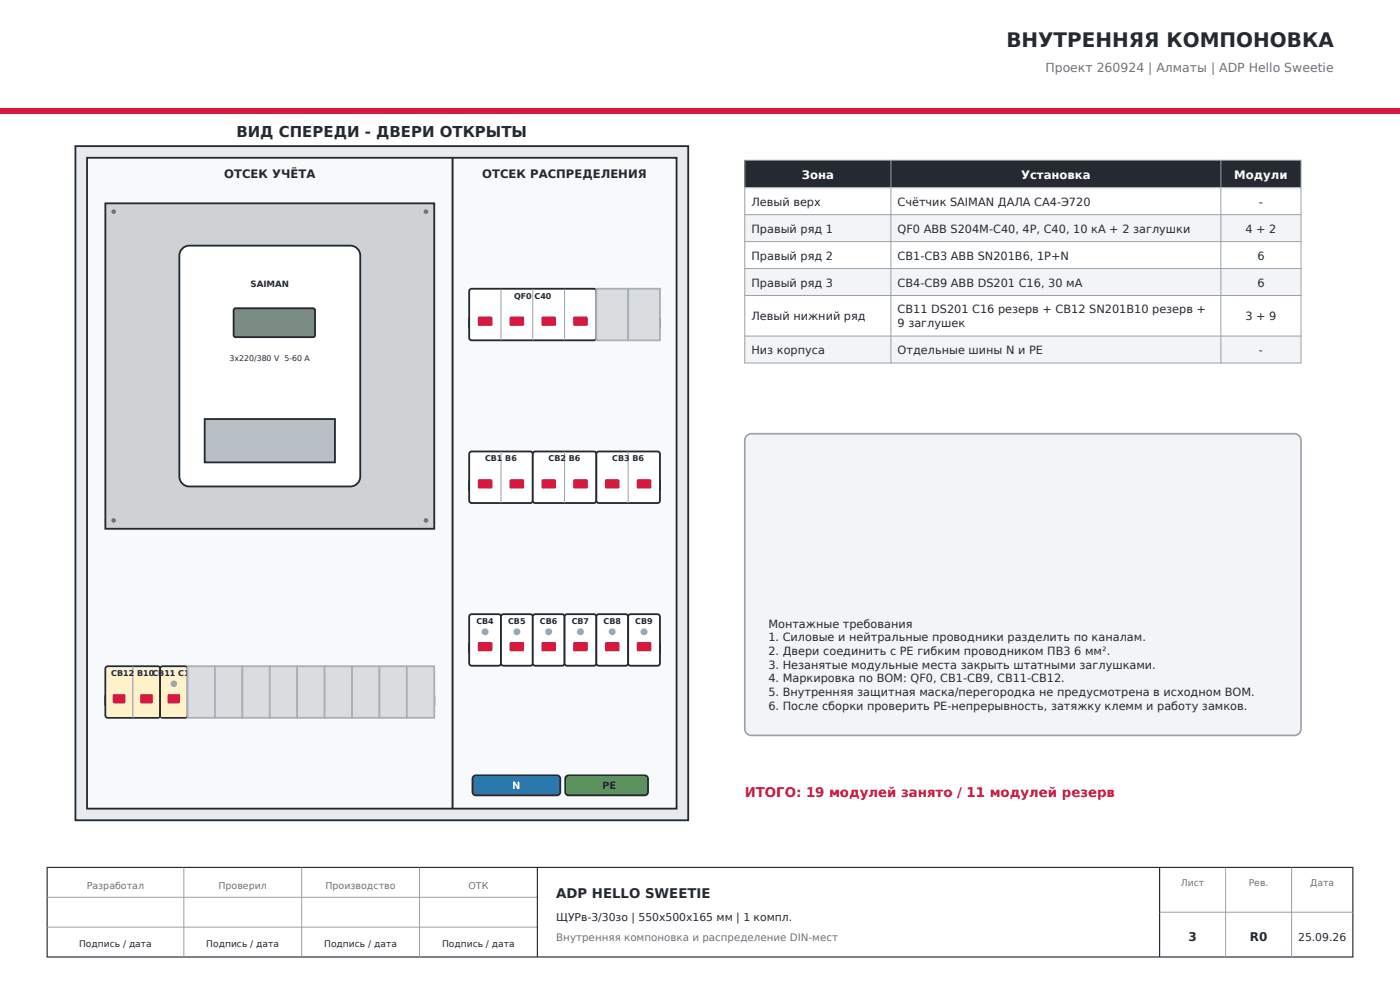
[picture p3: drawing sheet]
<svg xmlns="http://www.w3.org/2000/svg" width="297mm" height="210mm" viewBox="0 0 297 210" stroke-linecap="round" stroke-linejoin="round" font-family="sans-serif">
<path d="M0 23h297v1.2h-297z" fill-rule="evenodd" fill="#d7193f"/>
<path d="M16 31h130v143h-130z" fill-rule="evenodd" fill="#e8ebed" stroke="#252a31" stroke-width=".39"/>
<path d="M18.5 33.5h125v138h-125z" fill-rule="evenodd" fill="#f8f9fa" stroke="#252a31" stroke-width=".39"/>
<path d="M96 33.5v138" fill="none" stroke="#252a31" stroke-width=".42"/>
<path d="M22.3 43.1h69.8v69.1h-69.8z" fill-rule="evenodd" fill="#ced2d5" stroke="#252a31" stroke-width=".39"/>
<g fill="#6d747c">
<circle cx="24.1" cy="110.4" r=".49"/>
<circle cx="90.4" cy="110.4" r=".49"/>
<circle cx="24.1" cy="44.9" r=".49"/>
<circle cx="90.4" cy="44.9" r=".49"/>
</g>
<path d="M38.7 52.7l.9-.5 .6-.1h34.1a2.12 2.12 0 0 1 2.1 2.1v46.9a2.12 2.12 0 0 1-2.1 2.1h-34.1a2.12 2.12 0 0 1-2.2-2.1v-46.9l.1-.5z" fill-rule="evenodd" fill="#fff" stroke="#252a31" stroke-width=".39"/>
<path d="M49.8 65.4h16.8l.2 .4v5.5l-.4 .2h-16.6l-.2-.4v-5.3z" fill-rule="evenodd" fill="#7b8c83" stroke="#252a31" stroke-width=".39"/>
<g fill="#b9c0c5" stroke="#252a31" stroke-width=".39">
<path d="M43.4 88.9h27.7v9.2h-27.7z" fill-rule="evenodd"/>
<path d="M22.3 147.7h69.8v1.7h-69.8z" fill-rule="evenodd"/>
</g>
<path d="M22.4 141.6l.5-.3 10.8 .1 .3 .5-.1 10.1-.4 .3-10.9-.1-.3-.5z" fill-rule="evenodd" fill="#fff" stroke="#252a31" stroke-width=".39"/>
<path d="M22.7 141.7h10.9v10.2h-10.9z" fill-rule="evenodd" fill="#fff2c8"/>
<path d="M24 147.4l.2-.2 2.3 .1 .1 .2v1.6l-.3 .1h-2.2l-.2-.3z" fill-rule="evenodd" fill="#d7193f"/>
<path d="M28.2 141.3v11" fill="none" stroke="#9aa1a8" stroke-width=".21"/>
<path d="M29.8 147.4l.2-.2 2.3 .1 .1 .2v1.6l-.3 .1h-2.2l-.2-.3z" fill-rule="evenodd" fill="#d7193f"/>
<path d="M34.1 141.6l.4-.3h4.8l.4 .3 .1 10.1-.3 .5-5 .1-.4-.3z" fill-rule="evenodd" fill="#fff" stroke="#252a31" stroke-width=".39"/>
<path d="M34.3 141.7h5.1v10.2h-5.1z" fill-rule="evenodd" fill="#fff2c8"/>
<path d="M35.7 147.3h2.4l.1 .2v1.6l-.3 .1h-2.2l-.2-.3v-1.4z" fill-rule="evenodd" fill="#d7193f"/>
<circle cx="36.9" cy="145" r=".7" fill="#73b8d8"/>
<g fill="#d9dde0" stroke="#aab0b5" stroke-width=".39">
<path d="M39.8 141.3h5.8v11h-5.8z" fill-rule="evenodd"/>
<path d="M45.6 141.3h5.8v11h-5.8z" fill-rule="evenodd"/>
<path d="M51.4 141.3h5.8v11h-5.8z" fill-rule="evenodd"/>
<path d="M57.2 141.3h5.9v11h-5.9z" fill-rule="evenodd"/>
<path d="M63.1 141.3h5.8v11h-5.8z" fill-rule="evenodd"/>
<path d="M68.9 141.3h5.8v11h-5.8z" fill-rule="evenodd"/>
<path d="M74.7 141.3h5.8v11h-5.8z" fill-rule="evenodd"/>
<path d="M80.5 141.3h5.8v11h-5.8z" fill-rule="evenodd"/>
<path d="M86.3 141.3h5.8v11h-5.8z" fill-rule="evenodd"/>
</g>
<g fill="#b9c0c5" stroke="#252a31" stroke-width=".39">
<path d="M99.5 67.6h40.5v1.8h-40.5z" fill-rule="evenodd"/>
<path d="M99.5 102.1h40.5v1.8h-40.5z" fill-rule="evenodd"/>
<path d="M99.5 136.6h40.5v1.8h-40.5z" fill-rule="evenodd"/>
</g>
<path d="M99.6 61.5l.5-.2h26.2l.2 .5-.1 10.1-.4 .3-26.2-.1-.3-.4z" fill-rule="evenodd" fill="#fff" stroke="#252a31" stroke-width=".39"/>
<path d="M101.4 67.3l.2-.1h2.7l.2 .2-.1 1.6-.2 .1h-2.7l-.1-.3z" fill-rule="evenodd" fill="#d7193f"/>
<path d="M106.3 61.3v10.9" fill="none" stroke="#9aa1a8" stroke-width=".21"/>
<path d="M108.1 67.3l.3-.1h2.7l.1 .2v1.6l-.3 .1h-2.7l-.1-.3z" fill-rule="evenodd" fill="#d7193f"/>
<path d="M113 61.3v10.9" fill="none" stroke="#9aa1a8" stroke-width=".21"/>
<path d="M114.9 67.3l.2-.1h2.7l.1 .2v1.6l-.2 .1h-2.7l-.2-.3z" fill-rule="evenodd" fill="#d7193f"/>
<path d="M119.8 61.3v10.9" fill="none" stroke="#9aa1a8" stroke-width=".21"/>
<path d="M121.6 67.3l.3-.1h2.7l.1 .2v1.6l-.3 .1h-2.7l-.1-.3z" fill-rule="evenodd" fill="#d7193f"/>
<g fill="#d9dde0" stroke="#aab0b5" stroke-width=".39">
<path d="M126.5 61.3h6.8v10.9h-6.8z" fill-rule="evenodd"/>
<path d="M133.3 61.3h6.7v10.9h-6.7z" fill-rule="evenodd"/>
</g>
<path d="M99.6 96l.5-.2h12.7l.2 .5v10.1l-.5 .3-12.7-.1-.3-.4z" fill-rule="evenodd" fill="#fff" stroke="#252a31" stroke-width=".39"/>
<path d="M101.5 101.7h2.8l.2 .3-.1 1.5-.2 .1h-2.7l-.1-.2v-1.4z" fill-rule="evenodd" fill="#d7193f"/>
<path d="M106.3 95.8v10.9" fill="none" stroke="#9aa1a8" stroke-width=".21"/>
<path d="M108.2 101.7h2.9l.1 .3v1.5l-.3 .1h-2.7l-.1-.2v-1.4z" fill-rule="evenodd" fill="#d7193f"/>
<path d="M113.3 95.8h13l.2 .5-.1 10.1-.4 .3-12.7-.1-.3-.4v-9.9z" fill-rule="evenodd" fill="#fff" stroke="#252a31" stroke-width=".39"/>
<path d="M115 101.7h2.8l.1 .3v1.5l-.2 .1h-2.7l-.2-.2v-1.4z" fill-rule="evenodd" fill="#d7193f"/>
<path d="M119.8 95.8v10.9" fill="none" stroke="#9aa1a8" stroke-width=".21"/>
<path d="M121.6 101.8l.3-.1h2.7l.1 .3v1.5l-.3 .1h-2.7l-.1-.2z" fill-rule="evenodd" fill="#d7193f"/>
<path d="M126.6 96l.4-.2h12.7l.3 .5-.1 10.1-.4 .3-12.7-.1-.3-.4z" fill-rule="evenodd" fill="#fff" stroke="#252a31" stroke-width=".39"/>
<path d="M128.4 101.8l.2-.1h2.7l.1 .3v1.5l-.2 .1h-2.7l-.2-.2z" fill-rule="evenodd" fill="#d7193f"/>
<path d="M133.3 95.8v10.9" fill="none" stroke="#9aa1a8" stroke-width=".21"/>
<path d="M135.1 101.8l.3-.1h2.6l.2 .3-.1 1.5-.2 .1h-2.7l-.1-.2z" fill-rule="evenodd" fill="#d7193f"/>
<path d="M99.6 130.5l.5-.2h5.7l.4 .2 .1 10.2-.3 .4-5.9 .1-.5-.2z" fill-rule="evenodd" fill="#fff" stroke="#252a31" stroke-width=".39"/>
<path d="M101.5 136.2h2.8l.2 .3-.1 1.5-.2 .2-2.7-.1-.1-.2v-1.4z" fill-rule="evenodd" fill="#d7193f"/>
<circle cx="102.9" cy="134" r=".74" fill="#73b8d8"/>
<path d="M106.5 130.4l6-.1 .5 .2v10.2l-.2 .4-6 .1-.4-.2-.1-10.2z" fill-rule="evenodd" fill="#fff" stroke="#252a31" stroke-width=".39"/>
<path d="M108.2 136.2h2.9l.1 .3v1.5l-.3 .2-2.7-.1-.1-.2v-1.4z" fill-rule="evenodd" fill="#d7193f"/>
<circle cx="109.7" cy="134" r=".74" fill="#73b8d8"/>
<path d="M113.3 130.4l5.9-.1 .5 .2 .1 10.2-.3 .4-5.9 .1-.5-.2-.1-10.2z" fill-rule="evenodd" fill="#fff" stroke="#252a31" stroke-width=".39"/>
<path d="M115 136.2h2.8l.1 .3v1.5l-.2 .2-2.7-.1-.2-.2v-1.4z" fill-rule="evenodd" fill="#d7193f"/>
<circle cx="116.4" cy="134" r=".74" fill="#73b8d8"/>
<path d="M119.8 130.5l.5-.2h5.7l.4 .2 .1 10.2-.2 .4-6 .1-.5-.2z" fill-rule="evenodd" fill="#fff" stroke="#252a31" stroke-width=".39"/>
<path d="M121.6 136.3l.3-.1h2.7l.1 .3v1.5l-.3 .2-2.7-.1-.1-.2z" fill-rule="evenodd" fill="#d7193f"/>
<circle cx="123.1" cy="134" r=".74" fill="#73b8d8"/>
<path d="M126.6 130.5l.4-.2h5.7l.5 .2 .1 10.2-.3 .4-6 .1-.4-.2z" fill-rule="evenodd" fill="#fff" stroke="#252a31" stroke-width=".39"/>
<path d="M128.5 136.2h2.8l.1 .3v1.5l-.2 .2-2.7-.1-.2-.2v-1.4z" fill-rule="evenodd" fill="#d7193f"/>
<circle cx="129.9" cy="134" r=".74" fill="#73b8d8"/>
<path d="M133.3 130.5l.5-.2h5.7l.4 .2 .1 10.2-.3 .4-5.9 .1-.5-.2z" fill-rule="evenodd" fill="#fff" stroke="#252a31" stroke-width=".39"/>
<path d="M135.2 136.2h2.8l.2 .3-.1 1.5-.2 .2-2.7-.1-.1-.2v-1.4z" fill-rule="evenodd" fill="#d7193f"/>
<circle cx="136.6" cy="134" r=".74" fill="#73b8d8"/>
<path d="M100.4 164.7l.5-.2h17.3a.71 .71 0 0 1 .7 .7v2.8a.71 .71 0 0 1-.7 .7h-17.3a.71 .71 0 0 1-.7-.7v-2.8z" fill-rule="evenodd" fill="#2878b5" stroke="#252a31" stroke-width=".39"/>
<path d="M120.1 164.7l.5-.2h16.2a.71 .71 0 0 1 .7 .7v2.8a.71 .71 0 0 1-.7 .7h-16.2a.71 .71 0 0 1-.7-.7v-2.8z" fill-rule="evenodd" fill="#68a33a" stroke="#252a31" stroke-width=".39"/>
<path d="M158 34h118v5.8h-118z" fill-rule="evenodd" fill="#252a31"/>
<g fill="#fff">
<path d="M158 39.8h118v37.2h-118z" fill-rule="evenodd"/>
<path d="M158 39.8h118v5.7h-118z" fill-rule="evenodd"/>
</g>
<path d="M158 45.5h118v5.8h-118z" fill-rule="evenodd" fill="#f2f4f6"/>
<path d="M158 51.3h118v5.7h-118z" fill-rule="evenodd" fill="#fff"/>
<path d="M158 57h118v5.7h-118z" fill-rule="evenodd" fill="#f2f4f6"/>
<path d="M158 62.7h118v8.6h-118z" fill-rule="evenodd" fill="#fff"/>
<path d="M158 71.3h118v5.7h-118z" fill-rule="evenodd" fill="#f2f4f6"/>
<path d="M158 34h118v43h-118zM158 39.8h118M189 34v43M259 34v43M158 45.5h118M158 51.3h118M158 57h118M158 62.7h118M158 71.3h118" fill="none" stroke="#9aa1a8" stroke-width=".21"/>
<path d="M158.3 92.6l.7-.5 .4-.1h115.2a1.41 1.41 0 0 1 1.4 1.4v61.2a1.41 1.41 0 0 1-1.4 1.4h-115.2a1.41 1.41 0 0 1-1.4-1.4v-61.2z" fill-rule="evenodd" fill="#f2f4f6" stroke="#9aa1a8" stroke-width=".35"/>
<path d="M10 184h277v19h-277zM114 184v19M246 184v19" fill="none" stroke="#252a31" stroke-width=".25"/>
<path d="M10 196.7h104M10 190.3h104M39 184v19M64 184v19M89 184v19M246 193.5h41M260 184v19M274 184v19" fill="none" stroke="#9aa1a8" stroke-width=".21"/>
<text font-size="4.2" fill="#252a31" x="213.5" y="10">ВНУТРЕННЯЯ КОМПОНОВКА</text>
<text font-size="3.2" fill="#252a31" x="50.1" y="29">ВИД СПЕРЕДИ - ДВЕРИ ОТКРЫТЫ</text>
<text font-size="2.8" fill="#d7193f" x="158" y="169">ИТОГО: 19 модулей занято / 11 модулей резерв</text>
<text font-size="2.8" fill="#252a31" x="118" y="190.5">ADP HELLO SWEETIE</text>
<text font-size="2.6" fill="#6d747c" x="221.8" y="15.2">Проект 260924 | Алматы | ADP Hello Sweetie</text>
<g font-size="2.5" fill="#252a31">
<text x="47.6" y="37.7">ОТСЕК УЧЁТА</text>
<text x="102.3" y="37.7">ОТСЕК РАСПРЕДЕЛЕНИЯ</text>
<text x="252.1" y="199.7">3</text>
<text x="265.1" y="199.7">R0</text>
</g>
<g font-size="2.5" fill="#fff">
<text x="170.1" y="37.9">Зона</text>
<text x="216.6" y="37.9">Установка</text>
<text x="261.9" y="37.9">Модули</text>
</g>
<g font-size="2.4" fill="#252a31">
<text x="159.4" y="43.6">Левый верх</text>
<text x="190.4" y="43.6">Счётчик SAIMAN ДАЛА СА4-Э720</text>
<text x="267.1" y="43.6">-</text>
<text x="159.4" y="49.3">Правый ряд 1</text>
<text x="190.4" y="49.3">QF0 ABB S204M-C40, 4P, C40, 10 кА + 2 заглушки</text>
<text x="264.2" y="49.3">4 + 2</text>
<text x="159.4" y="55.1">Правый ряд 2</text>
<text x="190.4" y="55.1">CB1-CB3 ABB SN201B6, 1P+N</text>
<text x="266.7" y="55.1">6</text>
<text x="159.4" y="60.8">Правый ряд 3</text>
<text x="190.4" y="60.8">CB4-CB9 ABB DS201 C16, 30 мА</text>
<text x="266.7" y="60.8">6</text>
<text x="159.4" y="67.9">Левый нижний ряд</text>
<text x="190.4" y="66.5">CB11 DS201 C16 резерв + CB12 SN201B10 резерв +</text>
<text x="190.4" y="69.4">9 заглушек</text>
<text x="264.2" y="67.9">3 + 9</text>
<text x="159.4" y="75.1">Низ корпуса</text>
<text x="190.4" y="75.1">Отдельные шины N и PE</text>
<text x="267.1" y="75.1">-</text>
<text x="163" y="133.1">Монтажные требования</text>
<text x="163" y="136">1. Силовые и нейтральные проводники разделить по каналам.</text>
<text x="163" y="138.9">2. Двери соединить с PE гибким проводником ПВ3 6 мм².</text>
<text x="163" y="141.8">3. Незанятые модульные места закрыть штатными заглушками.</text>
<text x="163" y="144.7">4. Маркировка по BOM: QF0, CB1-CB9, CB11-CB12.</text>
<text x="163" y="147.6">5. Внутренняя защитная маска/перегородка не предусмотрена в исходном BOM.</text>
<text x="163" y="150.5">6. После сборки проверить PE-непрерывность, затяжку клемм и работу замков.</text>
</g>
<g font-size="2.3" fill="#252a31">
<text x="118" y="195.3">ЩУРв-3/30зо | 550x500x165 мм | 1 компл.</text>
<text x="275.4" y="199.7">25.09.26</text>
</g>
<text font-size="2.2" fill="#6d747c" x="118" y="199.7">Внутренняя компоновка и распределение DIN-мест</text>
<text font-size="2.1" fill="#fff" x="108.7" y="167.4">N</text>
<text font-size="2.1" fill="#252a31" x="127.7" y="167.4">PE</text>
<g font-size="2" fill="#6d747c">
<text x="18.4" y="188.5">Разработал</text>
<text x="46.3" y="188.5">Проверил</text>
<text x="69.1" y="188.5">Производство</text>
<text x="99.4" y="188.5">ОТК</text>
<text x="250.5" y="188">Лист</text>
<text x="264.9" y="188">Рев.</text>
<text x="277.9" y="188">Дата</text>
</g>
<g font-size="1.9" fill="#252a31">
<text x="16.8" y="200.9">Подпись / дата</text>
<text x="43.8" y="200.9">Подпись / дата</text>
<text x="68.8" y="200.9">Подпись / дата</text>
<text x="93.8" y="200.9">Подпись / дата</text>
</g>
<text font-size="1.8" fill="#252a31" x="53.1" y="60.8">SAIMAN</text>
<g font-size="1.7" fill="#252a31">
<text x="109" y="63.4">QF0 C40</text>
<text x="48.7" y="76.6">3x220/380 V 5-60 A</text>
<text x="102.9" y="97.9">CB1 B6</text>
<text x="116.4" y="97.9">CB2 B6</text>
<text x="129.9" y="97.9">CB3 B6</text>
<text x="101.1" y="132.4">CB4</text>
<text x="107.8" y="132.4">CB5</text>
<text x="114.5" y="132.4">CB6</text>
<text x="121.3" y="132.4">CB7</text>
<text x="128" y="132.4">CB8</text>
<text x="134.8" y="132.4">CB9</text>
<text x="23.6" y="143.4">CB12 B10CB11 C16</text>
</g>
</svg>
